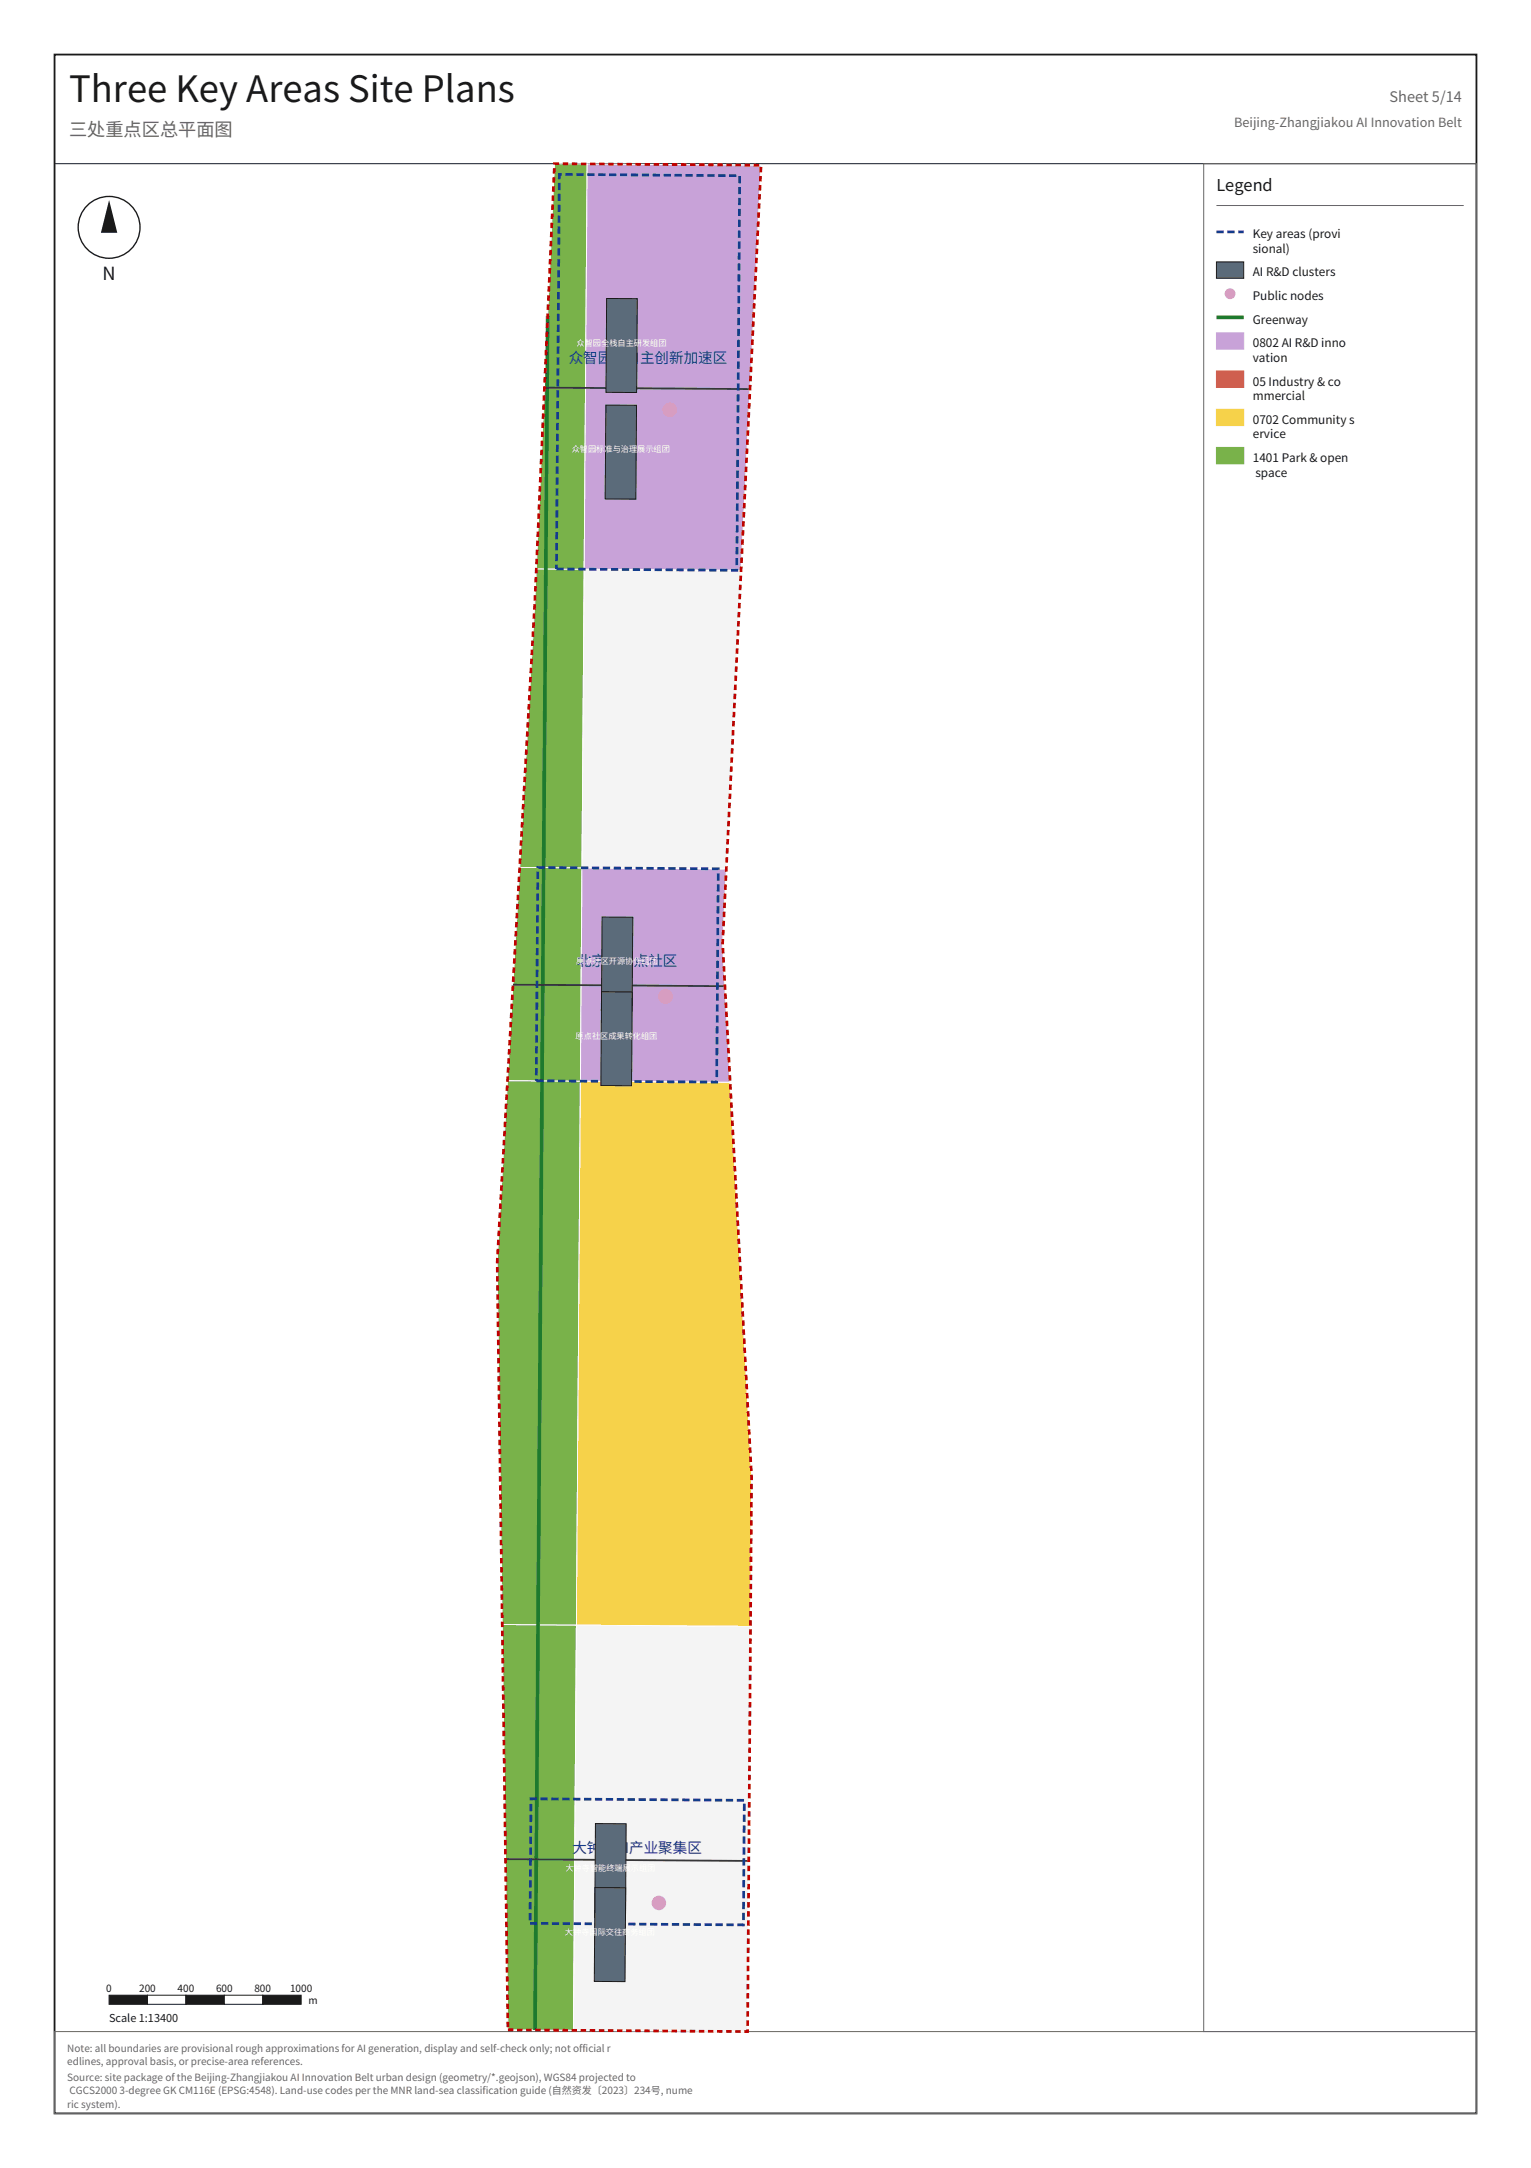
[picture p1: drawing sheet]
<svg xmlns="http://www.w3.org/2000/svg" width="594mm" height="841mm" viewBox="0 0 594 841" stroke-linecap="round" stroke-linejoin="round" font-family="sans-serif">
<path d="M21.2 21.2h551.7v798.7h-551.7z" fill="none" stroke="#1a1a1a" stroke-width=".71" stroke-linecap="butt"/>
<path d="M21.2 63.5h551.7" fill="none" stroke="#1a1a1a" stroke-width=".39"/>
<path d="M467.1 63.5h105.8v724.6h-105.8zM21.2 788.1h551.7v31.8h-551.7z" fill="none" stroke="#666" stroke-width=".39"/>
<path d="M194.9 630.2l28.8 .2-1.2 157.2-25.4-.2z" fill-rule="evenodd" fill="#79b24a" stroke="#fff" stroke-width=".39"/>
<path d="M223.7 630.4l67.5 .5-1.1 157.2-67.6-.5z" fill-rule="evenodd" fill="#f4f4f4" stroke="#fff" stroke-width=".39"/>
<path d="M196.9 419.2l28.3 .2-1.5 211-28.8-.2-2-140.7z" fill-rule="evenodd" fill="#79b24a" stroke="#fff" stroke-width=".39"/>
<path d="M225.2 419.4l58.1 .4 8.3 153.2-.4 57.9-67.5-.5z" fill-rule="evenodd" fill="#f6d24a" stroke="#fff" stroke-width=".39"/>
<path d="M201.7 336.5l24.1 .2-.6 82.7-28.3-.2z" fill-rule="evenodd" fill="#79b24a" stroke="#fff" stroke-width=".39"/>
<path d="M225.8 336.7l56 .4-1.4 28.9 2.9 53.8-58.1-.4z" fill-rule="evenodd" fill="#c8a2d8" stroke="#fff" stroke-width=".39"/>
<path d="M208.1 220.7l18.6 .1-.9 115.9-24.1-.2z" fill-rule="evenodd" fill="#79b24a" stroke="#fff" stroke-width=".39"/>
<path d="M226.7 220.8l60.9 .5-5.8 115.8-56-.4z" fill-rule="evenodd" fill="#f4f4f4" stroke="#fff" stroke-width=".39"/>
<path d="M215.2 63.5l12.6 .1-1.1 157.2-18.6-.1z" fill-rule="evenodd" fill="#79b24a" stroke="#fff" stroke-width=".39"/>
<path d="M227.8 63.6l67.5 .5-7.7 157.2-60.9-.5z" fill-rule="evenodd" fill="#c8a2d8" stroke="#fff" stroke-width=".39"/>
<path d="M212.5 122.5l-4.9 665" fill="none" stroke="#1e7a2e" stroke-width="1.4" stroke-linecap="butt"/>
<path d="M211.3 150.4l79.7 .5M199.1 382l82.2 .6M196.2 721.2l94.4 .7" fill="none" stroke="#3a3a3a" stroke-width=".71" stroke-linecap="butt"/>
<path d="M217 67.7l70 .5-1.1 153-70-.5zM208.7 336.5l70 .5-.6 82.8-70-.5zM206 697.8l82.8 .6-.3 48.3-82.8-.6z" fill="none" stroke="#123c8c" stroke-width="1.1" stroke-dasharray="2.8 1.4" stroke-linecap="butt"/>
<g fill="#5b6b7a" stroke="#1a1a1a" stroke-width=".39">
<path d="M235.4 115.8l11.9 .1-.3 36.4-11.9-.1z" fill-rule="evenodd"/>
<path d="M235.1 157.2h11.9l-.3 36.4h-11.9z" fill-rule="evenodd"/>
<path d="M233.6 355.7l11.9 .1-.2 36.4h-11.9z" fill-rule="evenodd"/>
<path d="M233.4 384.7l11.9 .1-.2 36.4-11.9-.1z" fill-rule="evenodd"/>
<path d="M231.1 707.4l11.9 .1-.3 36.4-11.9-.1z" fill-rule="evenodd"/>
<path d="M230.9 732.2l11.9 .1-.3 36.4-11.9-.1z" fill-rule="evenodd"/>
</g>
<g fill="#f2a0c0">
<circle cx="255.7" cy="738.2" r="2.82"/>
<circle cx="258.2" cy="386.5" r="2.82"/>
<circle cx="259.9" cy="159" r="2.82"/>
</g>
<path d="M215.2 63.5l80.1 .6-14.9 301.9 11.2 207-1.5 215.1-93-.7-4.2-297.9 14.7-256.4z" fill="none" stroke="#c00000" stroke-width="1.1" stroke-dasharray="2.1 1.4" stroke-linecap="butt"/>
<path d="M472 79.7h96" fill="none" stroke="#666" stroke-width=".39"/>
<path d="M472 90h10.6" fill="none" stroke="#123c8c" stroke-width="1.1" stroke-dasharray="2.8 1.4" stroke-linecap="butt"/>
<path d="M472 101.6h10.6v6.3h-10.6z" fill-rule="evenodd" fill="#5b6b7a" stroke="#1a1a1a" stroke-width=".39"/>
<circle cx="477.3" cy="113.9" r="2.12" fill="#f2a0c0"/>
<path d="M472 123.1h10.6" fill="none" stroke="#1e7a2e" stroke-width="1.4" stroke-linecap="butt"/>
<path d="M472 129.1h10.6v6.4h-10.6z" fill-rule="evenodd" fill="#c8a2d8" stroke="#c8a2d8" stroke-width=".39"/>
<path d="M472 143.9h10.6v6.4h-10.6z" fill-rule="evenodd" fill="#e85c41" stroke="#e85c41" stroke-width=".39"/>
<path d="M472 158.8h10.6v6.3h-10.6z" fill-rule="evenodd" fill="#f6d24a" stroke="#f6d24a" stroke-width=".39"/>
<path d="M472 173.6h10.6v6.3h-10.6z" fill-rule="evenodd" fill="#79b24a" stroke="#79b24a" stroke-width=".39"/>
<circle cx="42.3" cy="88.2" r="12" fill="none" stroke="#1a1a1a" stroke-width=".53"/>
<path d="M42.3 77.6l3.2 12.7h-6.3z" fill="#1a1a1a"/>
<path d="M42.3 774h14.9v3.5h-14.9z" fill-rule="evenodd" fill="#1a1a1a" stroke="#1a1a1a" stroke-width=".39"/>
<path d="M57.2 774h14.9v3.5h-14.9z" fill-rule="evenodd" fill="#fff" stroke="#1a1a1a" stroke-width=".39"/>
<path d="M72.1 774h14.9v3.5h-14.9z" fill-rule="evenodd" fill="#1a1a1a" stroke="#1a1a1a" stroke-width=".39"/>
<path d="M87 774h15v3.5h-15z" fill-rule="evenodd" fill="#fff" stroke="#1a1a1a" stroke-width=".39"/>
<path d="M102 774h14.9v3.5h-14.9z" fill-rule="evenodd" fill="#1a1a1a" stroke="#1a1a1a" stroke-width=".39"/>
<text font-size="14.1" fill="#1a1a1a" x="26.8" y="39.5">Three Key Areas Site Plans</text>
<text font-size="7.1" fill="#666" x="26.8" y="52.9">三处重点区总平面图</text>
<text font-size="7.1" fill="#1a1a1a" x="39.8" y="108.7">N</text>
<text font-size="6.3" fill="#1a1a1a" x="472" y="74.1">Legend</text>
<text font-size="5.6" fill="#666" x="539.2" y="39.5">Sheet 5/14</text>
<g font-size="5.6" fill="#123c8c">
<text x="220.7" y="140.9">众智园AI自主创新加速区</text>
<text x="223.9" y="374.6">北京AI原点社区</text>
<text x="222.1" y="718.7">大钟寺AI产业聚集区</text>
</g>
<text font-size="4.9" fill="#666" x="478.9" y="49.4">Beijing-Zhangjiakou AI Innovation Belt</text>
<g font-size="4.6" fill="#1a1a1a">
<text x="486.1" y="92.4">Key areas (provi</text>
<text x="486.1" y="98.1">sional)</text>
<text x="486.1" y="107.2">AI R&amp;D clusters</text>
<text x="486.1" y="116.4">Public nodes</text>
<text x="486.1" y="125.6">Greenway</text>
<text x="486.1" y="134.8">0802 AI R&amp;D inno</text>
<text x="486.1" y="140.4">vation</text>
<text x="486.1" y="149.6">05 Industry &amp; co</text>
<text x="486.1" y="155.2">mmercial</text>
<text x="486.1" y="164.4">0702 Community s</text>
<text x="486.1" y="170">ervice</text>
<text x="486.1" y="179.2">1401 Park &amp; open</text>
<text x="487.2" y="184.9">space</text>
</g>
<text font-size="4.2" fill="#1a1a1a" x="42.3" y="784.6">Scale 1:13400</text>
<g font-size="3.9" fill="#1a1a1a">
<text x="41.3" y="772.6">0</text>
<text x="54" y="772.6">200</text>
<text x="68.9" y="772.6">400</text>
<text x="83.8" y="772.6">600</text>
<text x="98.7" y="772.6">800</text>
<text x="112.5" y="772.6">1000</text>
<text x="119.7" y="777.5">m</text>
</g>
<g font-size="3.9" fill="#666">
<text x="26.1" y="795.9">Note: all boundaries are provisional rough approximations for AI generation, display and self-check only; not official r</text>
<text x="26.1" y="801.2">edlines, approval basis, or precise-area references.</text>
<text x="26.1" y="807.2">Source: site package of the Beijing-Zhangjiakou AI Innovation Belt urban design (geometry/*.geojson), WGS84 projected to</text>
<text x="27" y="812.4">CGCS2000 3-degree GK CM116E (EPSG:4548). Land-use codes per the MNR land-sea classification guide (自然资发〔2023〕234号, nume</text>
<text x="26.1" y="817.7">ric system).</text>
</g>
<g font-size="3.2" fill="#fff">
<text x="223.8" y="134">众智园全栈自主研发组团</text>
<text x="221.9" y="175.4">众智园标准与治理展示组团</text>
<text x="223.6" y="374">原点社区开源协作组团</text>
<text x="223.4" y="403">原点社区成果转化组团</text>
<text x="219.4" y="725.7">大钟寺智能终端展示组团</text>
<text x="219.2" y="750.5">大钟寺国际交往商务组团</text>
</g>
</svg>
